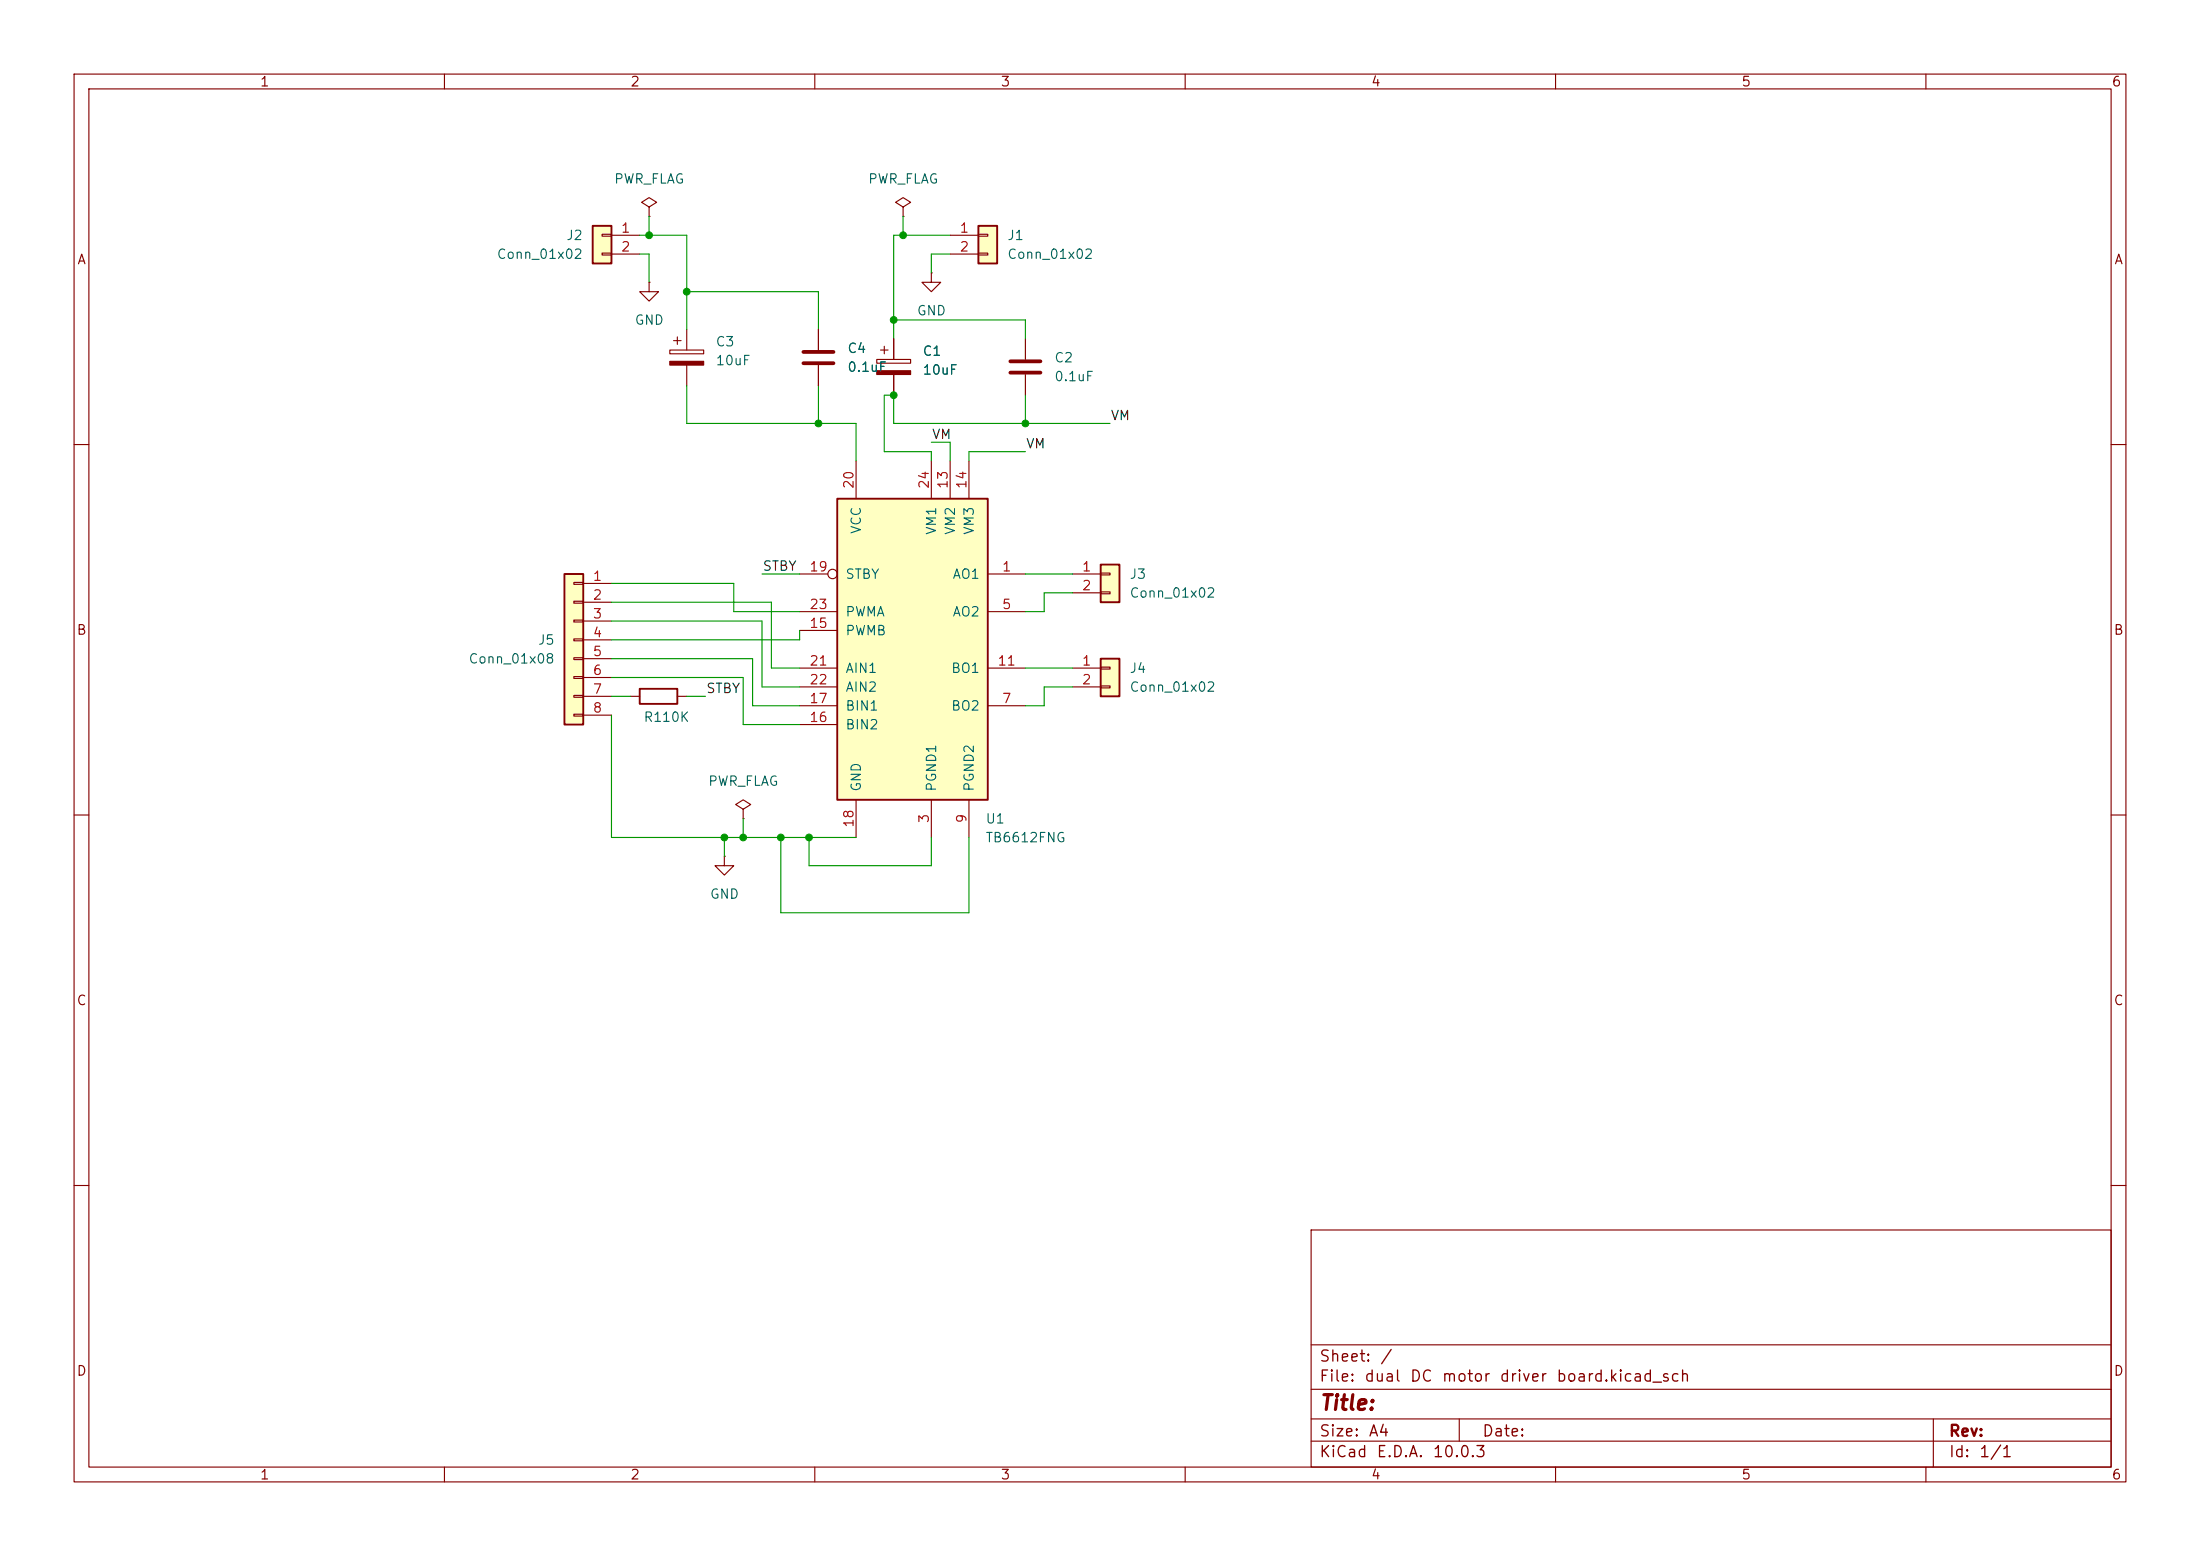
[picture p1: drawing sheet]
<svg xmlns="http://www.w3.org/2000/svg" width="297mm" height="210mm" viewBox="0 0 297 210" stroke-linecap="round" stroke-linejoin="round" font-family="sans-serif">
<g fill="none" stroke="#840000" stroke-width=".15">
<path d="M10 10h277v190h-277zM12 12h273v186h-273zM60 10v2M110 10v2M160 10v2M210 10v2M260 10v2M121.9 27.9l1-.6-1-.6-1 .6 1 .6v1.3M121.9 29.2h.1M10 60h2M285 60h2M10 110h2"/>
<path d="M285 110h2M10 160h2M177 166h108v32h-108zM285 160h2M60 198v2M110 198v2M160 198v2M177 194.5h108M177 191.5h108M177 187.5h108M177 181.5h108M197 191.5v3"/>
<path d="M210 198v2M260 198v2M261 191.5v6.5"/>
</g>
<path d="M76.2 77.5h2.5v20.3h-2.5z" fill="#ffffc2"/>
<path d="M76.2 77.5h2.5v20.3h-2.5z" fill="none" stroke="#840000" stroke-width=".25"/>
<g fill="none" stroke="#840000" stroke-width=".15">
<path d="M87.6 27.9l1-.6-1-.6-1 .6 1 .6v1.3M87.6 29.2h.1M77.5 78.6h1.2v.3h-1.2zM78.7 78.7h3.8M77.5 81.2h1.2v.2h-1.2zM77.5 83.7h1.2v.2h-1.2zM77.5 86.2h1.2v.3h-1.2zM77.5 88.8h1.2v.2h-1.2zM77.5 91.3h1.2v.3h-1.2zM77.5 93.9h1.2v.2h-1.2zM77.5 96.4h1.2v.2h-1.2zM78.7 81.3h3.8"/>
<path d="M78.7 83.8h3.8M78.7 86.4h3.8M78.7 88.9h3.8M78.7 91.4h3.8M78.7 94h3.8M78.7 96.5h3.8"/>
</g>
<path d="M80 30.5h2.5v5.1h-2.5z" fill="#ffffc2"/>
<path d="M80 30.5h2.5v5.1h-2.5zM86.4 93h5v2h-5z" fill="none" stroke="#840000" stroke-width=".25"/>
<g fill="none" stroke="#840000" stroke-width=".15">
<path d="M81.3 31.6h1.2v.3h-1.2zM81.3 34.2h1.2v.2h-1.2zM82.5 31.8h3.9M82.5 34.3h3.9M87.6 38.1v1.3h1.3l-1.3 1.2-1.2-1.2h1.2M87.6 38.1h.1M125.7 36.8v1.3h1.3l-1.3 1.3-1.2-1.3h1.2M125.7 36.8h.1M90.4 47.2h4.6v.6h-4.6zM90.9 46h1M91.4 45.5v1M92.7 44.5v2.7"/>
<path d="M92.7 49.3v2.8M110.5 44.5v2.7M110.5 49.3v2.8M118.4 48.5h4.5v.5h-4.5zM118.9 47.2h1M119.4 46.7v1.1M120.6 45.7v2.8M120.6 50.5v2.8M85.1 94h1.3M91.4 94h1.3M97.8 115.6v1.2h1.3l-1.3 1.3-1.3-1.3h1.3M97.8 115.6h.1"/>
<path d="M100.3 109.2l1-.6-1-.6-1 .6 1 .6v1.3M100.3 110.5h.1"/>
</g>
<path d="M108.5 47.5h4M108.5 49h4" fill="none" stroke="#840000" stroke-width=".51"/>
<g fill="#840000" stroke="#840000" stroke-width=".15">
<path d="M90.4 48.8h4.6v.5h-4.6z"/>
<path d="M118.4 50h4.5v.5h-4.5z"/>
</g>
<path d="M148.6 76.2h2.5v5.1h-2.5z" fill="#ffffc2"/>
<path d="M148.6 76.2h2.5v5.1h-2.5z" fill="none" stroke="#840000" stroke-width=".25"/>
<path d="M138.4 45.7v2.8M138.4 50.5v2.8M144.8 77.5h3.8M148.6 77.3h1.3v.3h-1.3zM148.6 79.9h1.3v.2h-1.3zM144.8 80h3.8" fill="none" stroke="#840000" stroke-width=".15"/>
<path d="M136.4 48.8h4.1M136.4 50.3h4.1" fill="none" stroke="#840000" stroke-width=".51"/>
<path d="M132.1 30.5h2.5v5.1h-2.5z" fill="#ffffc2"/>
<path d="M132.1 30.5h2.5v5.1h-2.5z" fill="none" stroke="#840000" stroke-width=".25"/>
<path d="M128.3 31.8h3.8M128.3 34.3h3.8M132.1 31.6h1.2v.3h-1.2zM132.1 34.2h1.2v.2h-1.2z" fill="none" stroke="#840000" stroke-width=".15"/>
<path d="M113 67.3h20.3v40.7h-20.3z" fill="#ffffc2"/>
<path d="M113 67.3h20.3v40.7h-20.3z" fill="none" stroke="#840000" stroke-width=".25"/>
<g fill="none" stroke="#840000" stroke-width=".15">
<path d="M107.9 77.5h3.9M115.6 62.2v5.1M125.7 62.2v5.1M128.3 62.2v5.1M130.8 62.2v5.1M133.3 77.5h5.1M107.9 82.6h5.1M107.9 95.3h5.1M107.9 90.2h5.1M107.9 85.1h5.1M107.9 97.8h5.1M107.9 92.7h5.1"/>
<path d="M133.3 82.6h5.1M133.3 95.3h5.1M133.3 90.2h5.1M115.6 108v5M125.7 108v5M130.8 108v5"/>
<circle cx="112.4" cy="77.5" r=".63"/>
</g>
<path d="M148.6 88.9h2.5v5.1h-2.5z" fill="#ffffc2"/>
<path d="M148.6 88.9h2.5v5.1h-2.5z" fill="none" stroke="#840000" stroke-width=".25"/>
<path d="M110.5 44.5v2.7M110.5 49.3v2.8M120.6 45.7v2.8M120.6 50.5v2.8M144.8 90.2h3.8M144.8 92.7h3.8M148.6 90h1.3v.3h-1.3zM148.6 92.6h1.3v.2h-1.3z" fill="none" stroke="#840000" stroke-width=".15"/>
<g fill="none" stroke="#009600" stroke-width=".15">
<path d="M86.4 34.3h1.2v3.8M86.4 31.8h6.3v12.7M87.6 29.2v2.6M92.7 39.4h17.8v5.1M121.9 29.2v2.6M128.3 34.3h-2.6v2.5M128.3 31.8h-7.7v13.9M92.7 52.1v5.1h22.9v5M110.5 52.1v5.1M120.6 43.2h17.8v2.5M125.7 59.7h2.6v2.5M138.4 53.3v3.9"/>
<path d="M149.9 57.2h-29.3v-3.9h-1.2v7.7h6.3v1.2M82.5 78.7h16.6v3.9h8.8M102.9 77.5h5M138.4 77.5h6.4M138.4 61h-7.6v1.2M82.5 96.5v16.5h33.1M82.5 91.4h17.8v6.4h7.6M82.5 81.3h21.6v8.9h3.8M82.5 94h2.6M82.5 83.8h20.4v8.9h5M82.5 88.9h19.1v6.4h6.3M92.7 94h2.5"/>
<path d="M107.9 85.1v1.3h-25.4M138.4 90.2h6.4M144.8 92.7h-3.8v2.6h-2.6M144.8 80h-3.8v2.6h-2.6M97.8 113v2.6M100.3 110.5v2.5M105.4 113v10.2h25.4v-10.2M109.2 113v3.8h16.5v-3.8"/>
</g>
<g fill="#009600" stroke="#009600" stroke-width=".14">
<circle cx="87.6" cy="31.8" r=".46"/>
<circle cx="92.7" cy="39.4" r=".46"/>
<circle cx="121.9" cy="31.8" r=".46"/>
<circle cx="120.6" cy="43.2" r=".46"/>
<circle cx="100.3" cy="113" r=".46"/>
<circle cx="109.2" cy="113" r=".46"/>
<circle cx="105.4" cy="113" r=".46"/>
<circle cx="97.8" cy="113" r=".46"/>
<circle cx="110.5" cy="57.2" r=".46"/>
<circle cx="120.6" cy="53.3" r=".46"/>
<circle cx="138.4" cy="57.2" r=".46"/>
</g>
<text font-size="2" fill="#840000" x="178" y="190.8">Title:</text>
<g font-size="1.5" fill="#840000">
<text x="178" y="184.2">Sheet:</text>
<text x="186.2" y="184.2">/</text>
<text x="178" y="186.9">File:</text>
<text x="184.1" y="186.9">dual</text>
<text x="190.2" y="186.9">DC</text>
<text x="194.5" y="186.9">motor</text>
<text x="202.3" y="186.9">driver</text>
<text x="210" y="186.9">board.kicad_sch</text>
<text x="178" y="197.1">KiCad</text>
<text x="178" y="194.3">Size:</text>
<text x="184.7" y="194.3">A4</text>
<text x="185.7" y="197.1">E.D.A.</text>
<text x="193.3" y="197.1">10.0.3</text>
<text x="200" y="194.3">Date:</text>
<text x="263" y="194.3">Rev:</text>
<text x="263" y="197.1">Id:</text>
<text x="267.1" y="197.1">1/1</text>
</g>
<g font-size="1.3" fill="#840000">
<text x="35" y="12">1</text>
<text x="85" y="12">2</text>
<text x="135" y="12">3</text>
<text x="185" y="12">4</text>
<text x="235" y="12">5</text>
<text x="285" y="12">6</text>
<text x="10.3" y="36">A</text>
<text x="285.3" y="36">A</text>
<text x="10.3" y="86">B</text>
<text x="285.3" y="86">B</text>
<text x="10.3" y="136">C</text>
<text x="285.3" y="136">C</text>
<text x="10.3" y="186">D</text>
<text x="285.3" y="186">D</text>
<text x="35" y="200">1</text>
<text x="85" y="200">2</text>
<text x="135" y="200">3</text>
<text x="185" y="200">4</text>
<text x="235" y="200">5</text>
<text x="285" y="200">6</text>
</g>
<g font-size="1.3" fill="#006464">
<text x="82.8" y="25.1">PWR_FLAG</text>
<text x="117.1" y="25.1">PWR_FLAG</text>
<text x="67" y="35.3">Conn_01x02</text>
<text x="76.3" y="32.7">J2</text>
<text x="135.9" y="32.7">J1</text>
<text x="135.9" y="35.3">Conn_01x02</text>
<text x="85.6" y="44.2">GND</text>
<text x="96.5" y="47.1">C3</text>
<text x="114.3" y="48">C4</text>
<text x="123.7" y="42.9">GND</text>
<text x="96.5" y="49.6">10uF</text>
<text x="114.3" y="50.5">0.1uF</text>
<text x="124.5" y="48.3">C1</text>
<text x="124.5" y="50.9">10uF</text>
<text x="142.2" y="49.2">C2</text>
<text x="142.2" y="51.8">0.1uF</text>
<text x="116.5" y="72.2" transform="rotate(-90 116.5 72.2)">VCC</text>
<text x="126.7" y="72.3" transform="rotate(-90 126.7 72.3)">VM1</text>
<text x="129.2" y="72.3" transform="rotate(-90 129.2 72.3)">VM2</text>
<text x="131.8" y="72.3" transform="rotate(-90 131.8 72.3)">VM3</text>
<text x="114" y="78.4">STBY</text>
<text x="114" y="83.5">PWMA</text>
<text x="128.5" y="78.4">AO1</text>
<text x="128.5" y="83.5">AO2</text>
<text x="152.4" y="78.4">J3</text>
<text x="152.4" y="81">Conn_01x02</text>
<text x="63.2" y="89.9">Conn_01x08</text>
<text x="72.5" y="87.3">J5</text>
<text x="114" y="86.1">PWMB</text>
<text x="114" y="91.1">AIN1</text>
<text x="114" y="93.7">AIN2</text>
<text x="128.3" y="91.1">BO1</text>
<text x="152.4" y="91.1">J4</text>
<text x="152.4" y="93.7">Conn_01x02</text>
<text x="86.8" y="97.7">R110K</text>
<text x="114" y="98.8">BIN2</text>
<text x="114" y="96.2">BIN1</text>
<text x="128.3" y="96.2">BO2</text>
<text x="95.5" y="106.4">PWR_FLAG</text>
<text x="116.5" y="106.9" transform="rotate(-90 116.5 106.9)">GND</text>
<text x="126.7" y="106.9" transform="rotate(-90 126.7 106.9)">PGND1</text>
<text x="131.8" y="106.9" transform="rotate(-90 131.8 106.9)">PGND2</text>
<text x="133" y="111.5">U1</text>
<text x="133" y="114">TB6612FNG</text>
<text x="95.8" y="121.6">GND</text>
</g>
<g font-size="1.3" fill="#a90000">
<text x="83.7" y="31.7">1</text>
<text x="83.7" y="34.3">2</text>
<text x="129.5" y="31.7">1</text>
<text x="129.5" y="34.3">2</text>
<text x="115.5" y="66.1" transform="rotate(-90 115.5 66.1)">20</text>
<text x="125.7" y="66.1" transform="rotate(-90 125.7 66.1)">24</text>
<text x="128.2" y="66.1" transform="rotate(-90 128.2 66.1)">13</text>
<text x="130.8" y="66.1" transform="rotate(-90 130.8 66.1)">14</text>
<text x="109.2" y="77.4">19</text>
<text x="135.2" y="77.4">1</text>
<text x="146" y="77.4">1</text>
<text x="79.9" y="78.7">1</text>
<text x="79.9" y="81.3">2</text>
<text x="79.9" y="83.8">3</text>
<text x="109.2" y="82.5">23</text>
<text x="135.2" y="82.5">5</text>
<text x="146" y="80">2</text>
<text x="79.9" y="86.3">4</text>
<text x="79.9" y="88.9">5</text>
<text x="109.2" y="85.1">15</text>
<text x="79.9" y="91.4">6</text>
<text x="79.9" y="94">7</text>
<text x="109.2" y="95.2">17</text>
<text x="109.2" y="90.1">21</text>
<text x="109.2" y="92.7">22</text>
<text x="134.6" y="90.1">11</text>
<text x="135.2" y="95.2">7</text>
<text x="146" y="90.1">1</text>
<text x="146" y="92.7">2</text>
<text x="79.9" y="96.5">8</text>
<text x="109.2" y="97.8">16</text>
<text x="115.5" y="111.8" transform="rotate(-90 115.5 111.8)">18</text>
<text x="125.7" y="111.2" transform="rotate(-90 125.7 111.2)">3</text>
<text x="130.8" y="111.2" transform="rotate(-90 130.8 111.2)">9</text>
</g>
<g font-size="1.3" fill="#0f0f0f">
<text x="125.7" y="59.6">VM</text>
<text x="149.9" y="57">VM</text>
<text x="138.4" y="60.8">VM</text>
<text x="102.9" y="77.3">STBY</text>
<text x="95.2" y="93.9">STBY</text>
</g>
</svg>
